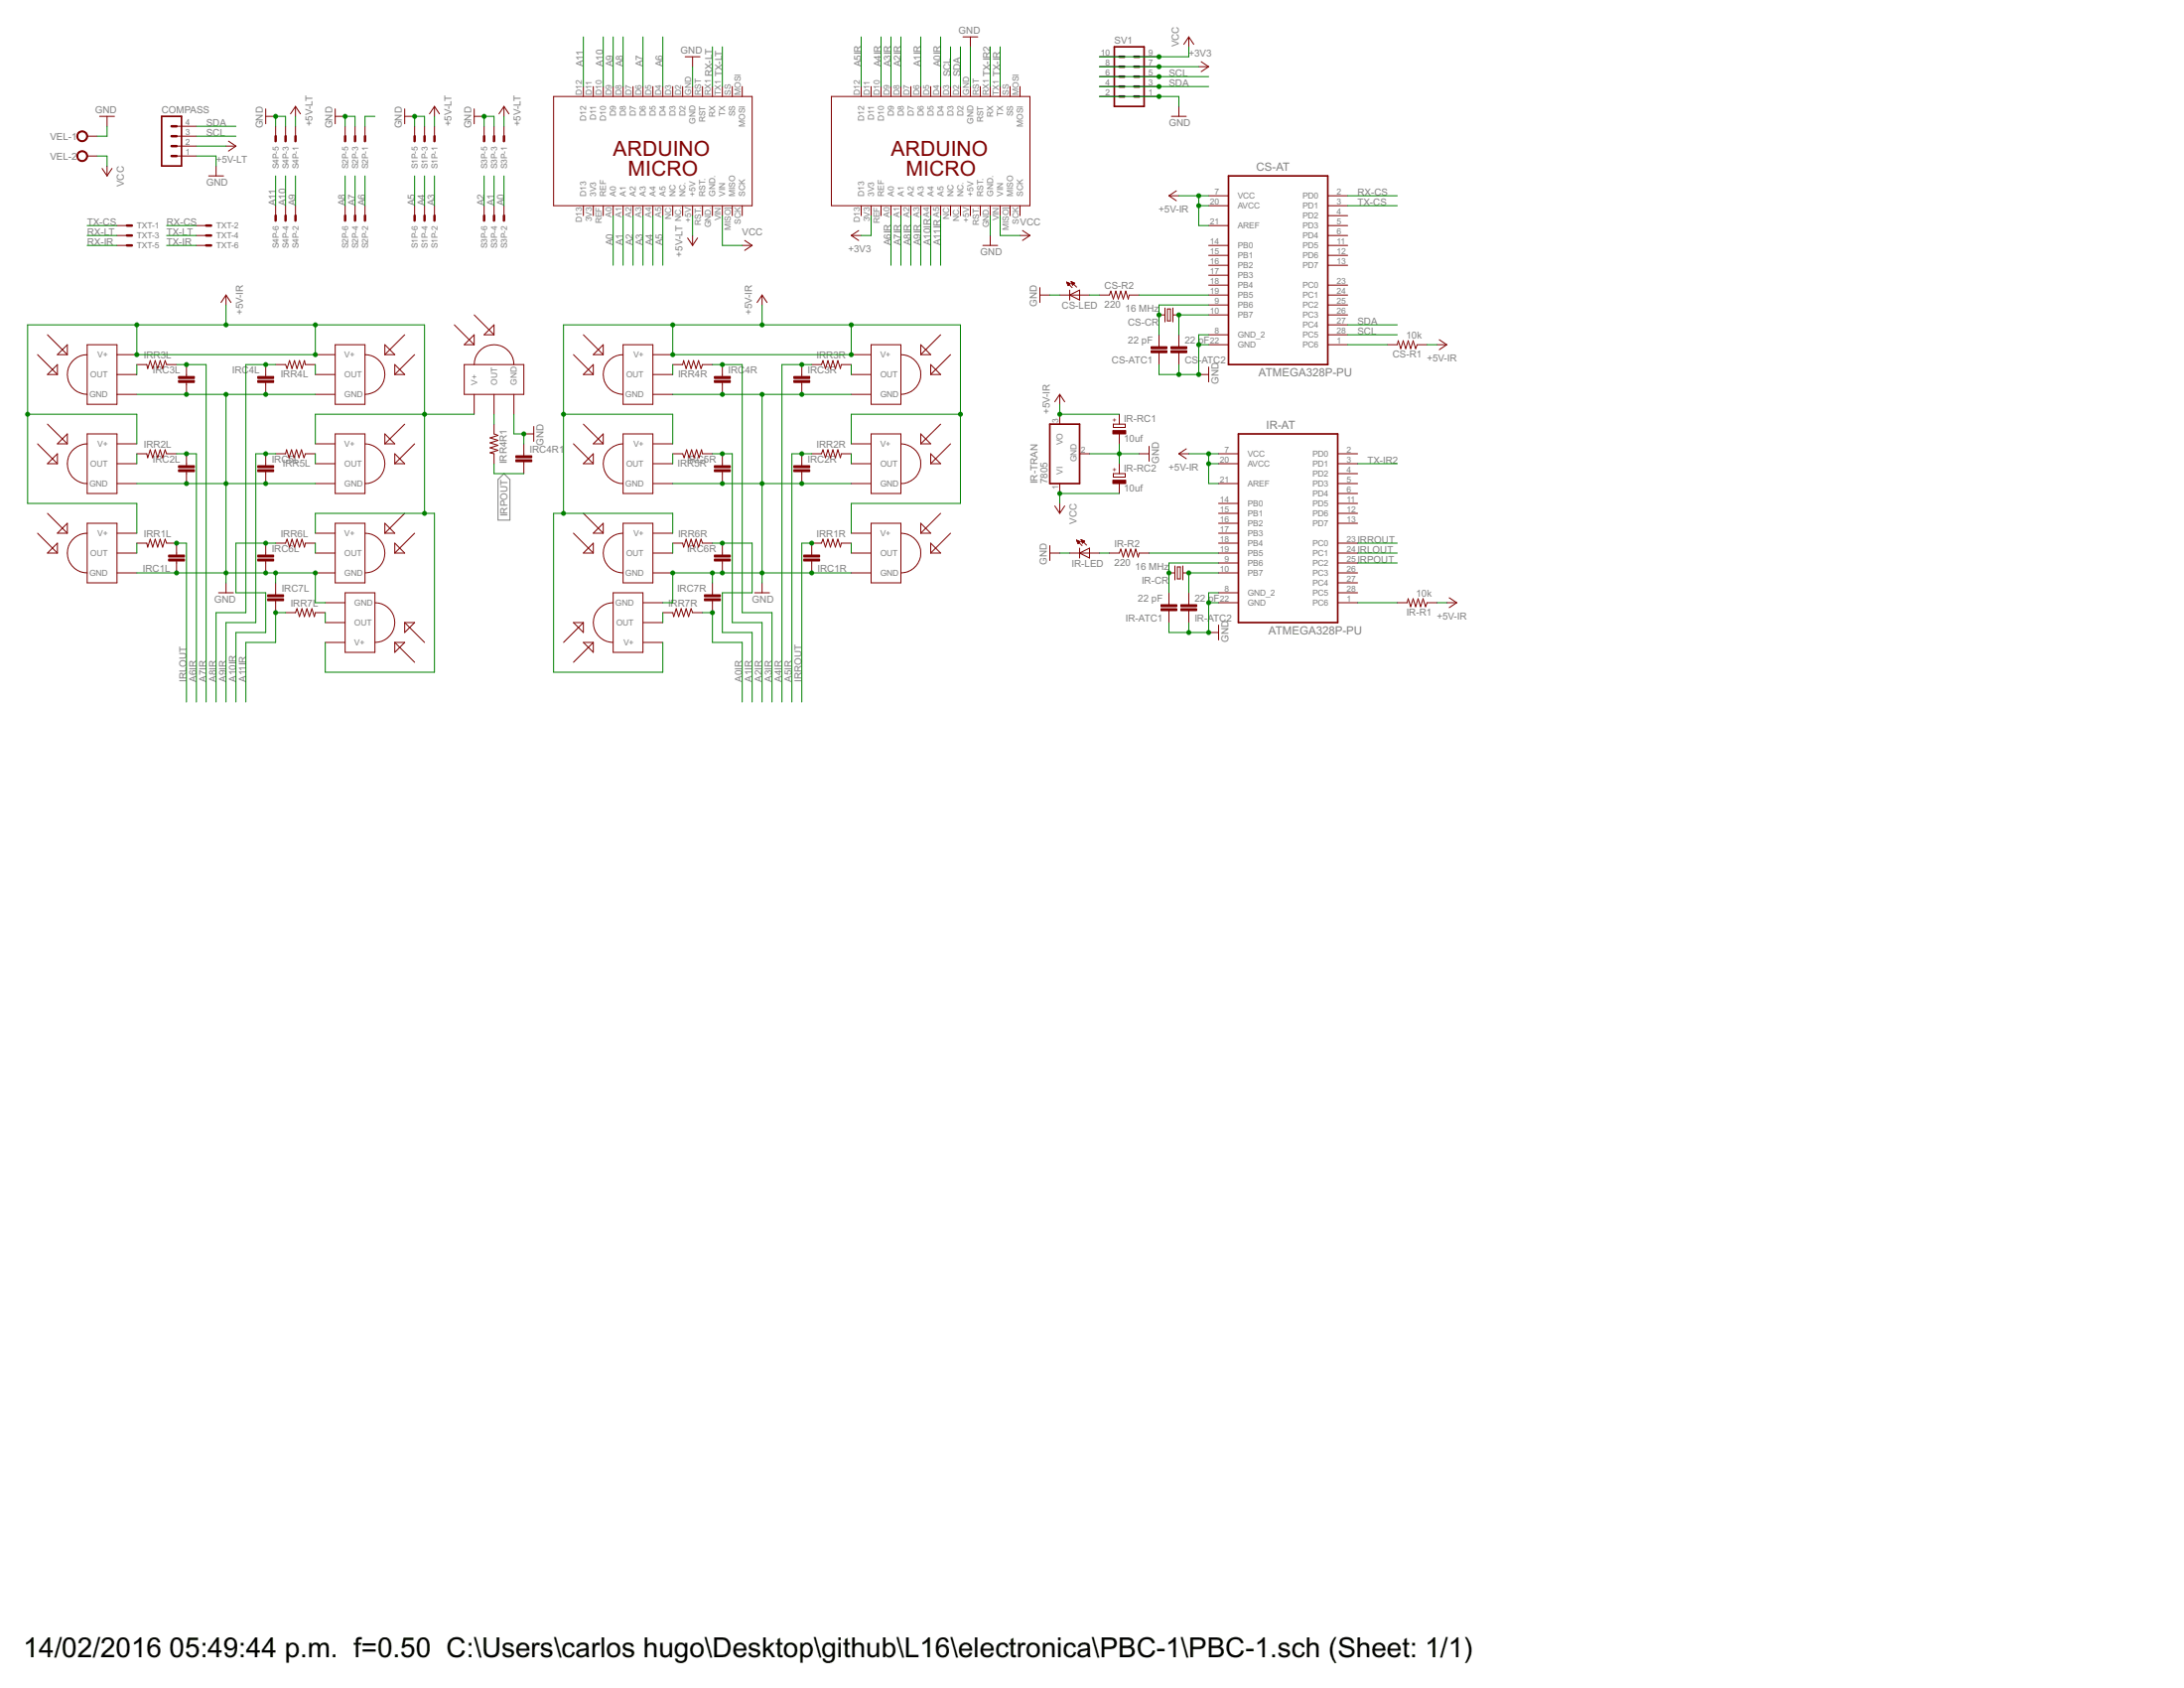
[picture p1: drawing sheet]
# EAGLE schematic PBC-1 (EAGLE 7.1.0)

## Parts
COMPASS  MA04-1  [MA04-1]
CS-AT  ATMEGA328P-PU  [DIP254P762X457-28]
CS-ATC1  22 pF  C-EU025-024X044  [C025-024X044]
CS-ATC2  22 pF  C-EU025-024X044  [C025-024X044]
CS-CR  16 MHz  CRYSTALHC49U70  [HC49U70]
CS-LED  LED5MM  [LED5MM]
CS-R1  10k  R-US_0204/7  [0204/7]
CS-R2  220  R-US_0204/7  [0204/7]
IR-AT  ATMEGA328P-PU  [DIP254P762X457-28]
IR-ATC1  22 pF  C-EU025-024X044  [C025-024X044]
IR-ATC2  22 pF  C-EU025-024X044  [C025-024X044]
IR-CR  16 MHz  CRYSTALHC49U70  [HC49U70]
IR-LED  LED5MM  [LED5MM]
IR-R1  10k  R-US_0204/7  [0204/7]
IR-R2  220  R-US_0204/7  [0204/7]
IR-RC1  10uf  CPOL-EUTT2D5  [TT2D5]
IR-RC2  10uf  CPOL-EUTT2D5  [TT2D5]
IR-TRAN  7805  7805T  [TO220H]
IRC1L  C-EU025-024X044  [C025-024X044]
IRC1R  C-EU025-024X044  [C025-024X044]
IRC2L  C-EU025-024X044  [C025-024X044]
IRC2R  C-EU025-024X044  [C025-024X044]
IRC3L  C-EU025-024X044  [C025-024X044]
IRC3R  C-EU025-024X044  [C025-024X044]
IRC4L  C-EU025-024X044  [C025-024X044]
IRC4R  C-EU025-024X044  [C025-024X044]
IRC4R1  C-EU025-024X044  [C025-024X044]
IRC5L  C-EU025-024X044  [C025-024X044]
IRC5R  C-EU025-024X044  [C025-024X044]
IRC6L  C-EU025-024X044  [C025-024X044]
IRC6R  C-EU025-024X044  [C025-024X044]
IRC7L  C-EU025-024X044  [C025-024X044]
IRC7R  C-EU025-024X044  [C025-024X044]
IRD1L  TSOP2240  TSOP1840  [TSOP18XX]
IRD1R  TSOP2240  TSOP1840  [TSOP18XX]
IRD2L  TSOP2240  TSOP1840  [TSOP18XX]
IRD2R  TSOP2240  TSOP1840  [TSOP18XX]
IRD3L  TSOP2240  TSOP1840  [TSOP18XX]
IRD3R  TSOP1840  [TSOP18XX]
IRD4L  TSOP2240  TSOP1840  [TSOP18XX]
IRD4R  TSOP2240  TSOP1840  [TSOP18XX]
IRD5L  TSOP2240  TSOP1840  [TSOP18XX]
IRD5R  TSOP2240  TSOP1840  [TSOP18XX]
IRD6L  TSOP2240  TSOP1840  [TSOP18XX]
IRD6R  TSOP2240  TSOP1840  [TSOP18XX]
IRD7L  TSOP2240  TSOP1840  [TSOP18XX]
IRD7R  TSOP2240  TSOP1840  [TSOP18XX]
IRDP  TSOP2240  TSOP1840  [TSOP18XX]
IRR1L  R-US_0204/5  [0204/5]
IRR1R  R-US_0204/5  [0204/5]
IRR2L  R-US_0204/5  [0204/5]
IRR2R  R-US_0204/5  [0204/5]
IRR3L  R-US_0204/5  [0204/5]
IRR3R  R-US_0204/5  [0204/5]
IRR4L  R-US_0204/5  [0204/5]
IRR4R  R-US_0204/5  [0204/5]
IRR4R1  R-US_0204/5  [0204/5]
IRR5L  R-US_0204/5  [0204/5]
IRR5R  R-US_0204/5  [0204/5]
IRR6L  R-US_0204/5  [0204/5]
IRR6R  R-US_0204/5  [0204/5]
IRR7L  R-US_0204/5  [0204/5]
IRR7R  R-US_0204/5  [0204/5]
PCB1  ARDUINO_MICRO  [ARDUINO_MICRO]
PCB3  ARDUINO_MICRO  [ARDUINO_MICRO]
S1P  332-06  [332-06]
S2P  332-06  [332-06]
S3P  332-06  [332-06]
S4P  332-06  [332-06]
SV1  MA05-2  [MA05-2]
TXT  87758-0616  [87758-0616]
VEL  W237-102  [W237-102]

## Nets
+3V3: PCB3.3V3 SV1.7 SV1.8
+5V-IR: CS-AT.7(VCC) CS-AT.20(AVCC) CS-AT.21(AREF) CS-R1.1 IR-AT.7(VCC) IR-AT.20(AVCC) IR-AT.21(AREF) IR-R1.1 IR-RC1.+ IR-TRAN.3(VO) IRD1L.VCC(V+) IRD1R.VCC(V+) IRD2L.VCC(V+) IRD2R.VCC(V+) IRD3L.VCC(V+) IRD3R.VCC(V+) IRD4L.VCC(V+) IRD4R.VCC(V+) IRD5L.VCC(V+) IRD5R.VCC(V+) IRD6L.VCC(V+) IRD6R.VCC(V+) IRD7L.VCC(V+) IRD7R.VCC(V+) IRDP.VCC(V+)
+5V-LT: COMPASS.2 PCB1.+5V S1P.1 S3P.1 S4P.1
A0: PCB1.A0 S3P.2
A0IR: IRC7R.2 IRR7R.1 PCB3.D4
A1: PCB1.A1 S3P.4
A1IR: IRC6R.1 IRR6R.1 PCB3.D6
A2: PCB1.A2 S3P.6
A2IR: IRC5R.1 IRR5R.2 PCB3.D8
A3: PCB1.A3 S1P.2
A3IR: IRC4R.1 IRR4R.1 PCB3.D9
A4: PCB1.A4 S1P.4
A4IR: IRC3R.1 IRR3R.1 PCB3.D10
A5: PCB1.A5 S1P.6
A5IR: IRC2R.1 IRR2R.1 PCB3.D12
A6: PCB1.D4 S2P.2
A6IR: IRC2L.1 IRR2L.1 PCB3.A0
A7: PCB1.D6 S2P.4
A7IR: IRC3L.1 IRR3L.1 PCB3.A1
A8: PCB1.D8 S2P.6
A8IR: IRC4L.1 IRR4L.1 PCB3.A2
A9: PCB1.D9 S4P.2
A9IR: IRC5L.1 IRR5L.2 PCB3.A3
A10: PCB1.D10 S4P.4
A10IR: IRC6L.1 IRR6L.1 PCB3.A4
A11: PCB1.D12 S4P.6
A11IR: IRC7L.2 IRR7L.1 PCB3.A5
GND: COMPASS.1 CS-AT.8(GND_2) CS-AT.22(GND) CS-ATC1.1 CS-ATC2.1 CS-LED.K(C) IR-AT.8(GND_2) IR-AT.22(GND) IR-ATC1.1 IR-ATC2.1 IR-LED.K(C) IR-RC1.- IR-RC2.+ IR-TRAN.2(GND) IRC1L.1 IRC1R.1 IRC2L.2 IRC2R.2 IRC3L.2 IRC3R.2 IRC4L.2 IRC4R1.1 IRC4R.2 IRC5L.2 IRC5R.2 IRC6L.2 IRC6R.2 IRC7L.1 IRC7R.1 IRD1L.GND IRD1R.GND IRD2L.GND IRD2R.GND IRD3L.GND IRD3R.GND IRD4L.GND IRD4R.GND IRD5L.GND IRD5R.GND IRD6L.GND IRD6R.GND IRD7L.GND IRD7R.GND IRDP.GND PCB1.GND PCB3.GND PCB3.GND. S1P.3 S1P.5 S2P.3 S2P.5 S3P.3 S3P.5 S4P.3 S4P.5 SV1.1 SV1.2 VEL.1
IR-CR: IR-AT.9(PB6) IR-ATC1.2 IR-CR.2
IRLOUT: IR-AT.24(PC1) IRC1L.2 IRR1L.1
IRPOUT: IR-AT.25(PC2) IRC4R1.2 IRR4R1.2
IRROUT: IR-AT.23(PC0) IRC1R.2 IRR1R.1
N$1: IR-LED.A IR-R2.1
N$2: IR-AT.19(PB5) IR-R2.2
N$4: IRD4R.OUT IRR4R.2
N$7: IRD7R.OUT IRR7R.2
N$8: IRD5R.OUT IRR5R.1
N$9: IRD2R.OUT IRR2R.2
N$11: IRD3R.OUT IRR3R.2
N$13: IRD1R.OUT IRR1R.2
N$14: IRD6R.OUT IRR6R.2
N$20: IRD3L.OUT IRR3L.2
N$21: IRD2L.OUT IRR2L.2
N$23: IRD1L.OUT IRR1L.2
N$24: IRD4L.OUT IRR4L.2
N$25: IRD5L.OUT IRR5L.1
N$27: IRD6L.OUT IRR6L.2
N$29: IRD7L.OUT IRR7L.2
N$32: S2P.1
N$33: IRDP.OUT IRR4R1.1
N$34: CS-LED.A CS-R2.1
N$35: CS-AT.19(PB5) CS-R2.2
PB6-A3: CS-AT.9(PB6) CS-ATC1.2 CS-CR.2
PB7-A1: IR-AT.10(PB7) IR-ATC2.2 IR-CR.1
PB7-A3: CS-AT.10(PB7) CS-ATC2.2 CS-CR.1
RESET-AT1: IR-AT.1(PC6) IR-R1.2
RESET-AT3: CS-AT.1(PC6) CS-R1.2
RX-CS: CS-AT.2(PD0) TXT.2
RX-IR: TXT.5
RX-LT: PCB1.RX1(RX) TXT.3
SCL: COMPASS.3 CS-AT.28(PC5) PCB3.D3 SV1.5 SV1.6
SDA: COMPASS.4 CS-AT.27(PC4) PCB3.D2 SV1.3 SV1.4
TX-CS: CS-AT.3(PD1) TXT.1
TX-IR: PCB3.TX1(TX) TXT.6
TX-IR2: IR-AT.3(PD1) PCB3.RX1(RX)
TX-LT: PCB1.TX1(TX) TXT.4
VCC: IR-RC2.- IR-TRAN.1(VI) PCB1.VIN PCB3.VIN SV1.9 SV1.10 VEL.2
Unconnected: CS-AT.4(PD2) CS-AT.5(PD3) CS-AT.6(PD4) CS-AT.11(PD5) CS-AT.12(PD6) CS-AT.13(PD7) CS-AT.14(PB0) CS-AT.15(PB1) CS-AT.16(PB2) CS-AT.17(PB3) CS-AT.18(PB4) CS-AT.23(PC0) CS-AT.24(PC1) CS-AT.25(PC2) CS-AT.26(PC3) IR-AT.2(PD0) IR-AT.4(PD2) IR-AT.5(PD3) IR-AT.6(PD4) IR-AT.11(PD5) IR-AT.12(PD6) IR-AT.13(PD7) IR-AT.14(PB0) IR-AT.15(PB1) IR-AT.16(PB2) IR-AT.17(PB3) IR-AT.18(PB4) IR-AT.26(PC3) IR-AT.27(PC4) IR-AT.28(PC5) PCB1.3V3 PCB1.D2 PCB1.D3 PCB1.D5 PCB1.D7 PCB1.D11 PCB1.D13 PCB1.GND. PCB1.MISO](MISO) PCB1.MOSI PCB1.NC PCB1.NC. PCB1.REF PCB1.RST PCB1.RST. PCB1.SCK PCB1.SS PCB3.+5V PCB3.D5 PCB3.D7 PCB3.D11 PCB3.D13 PCB3.MISO](MISO) PCB3.MOSI PCB3.NC PCB3.NC. PCB3.REF PCB3.RST PCB3.RST. PCB3.SCK PCB3.SS
